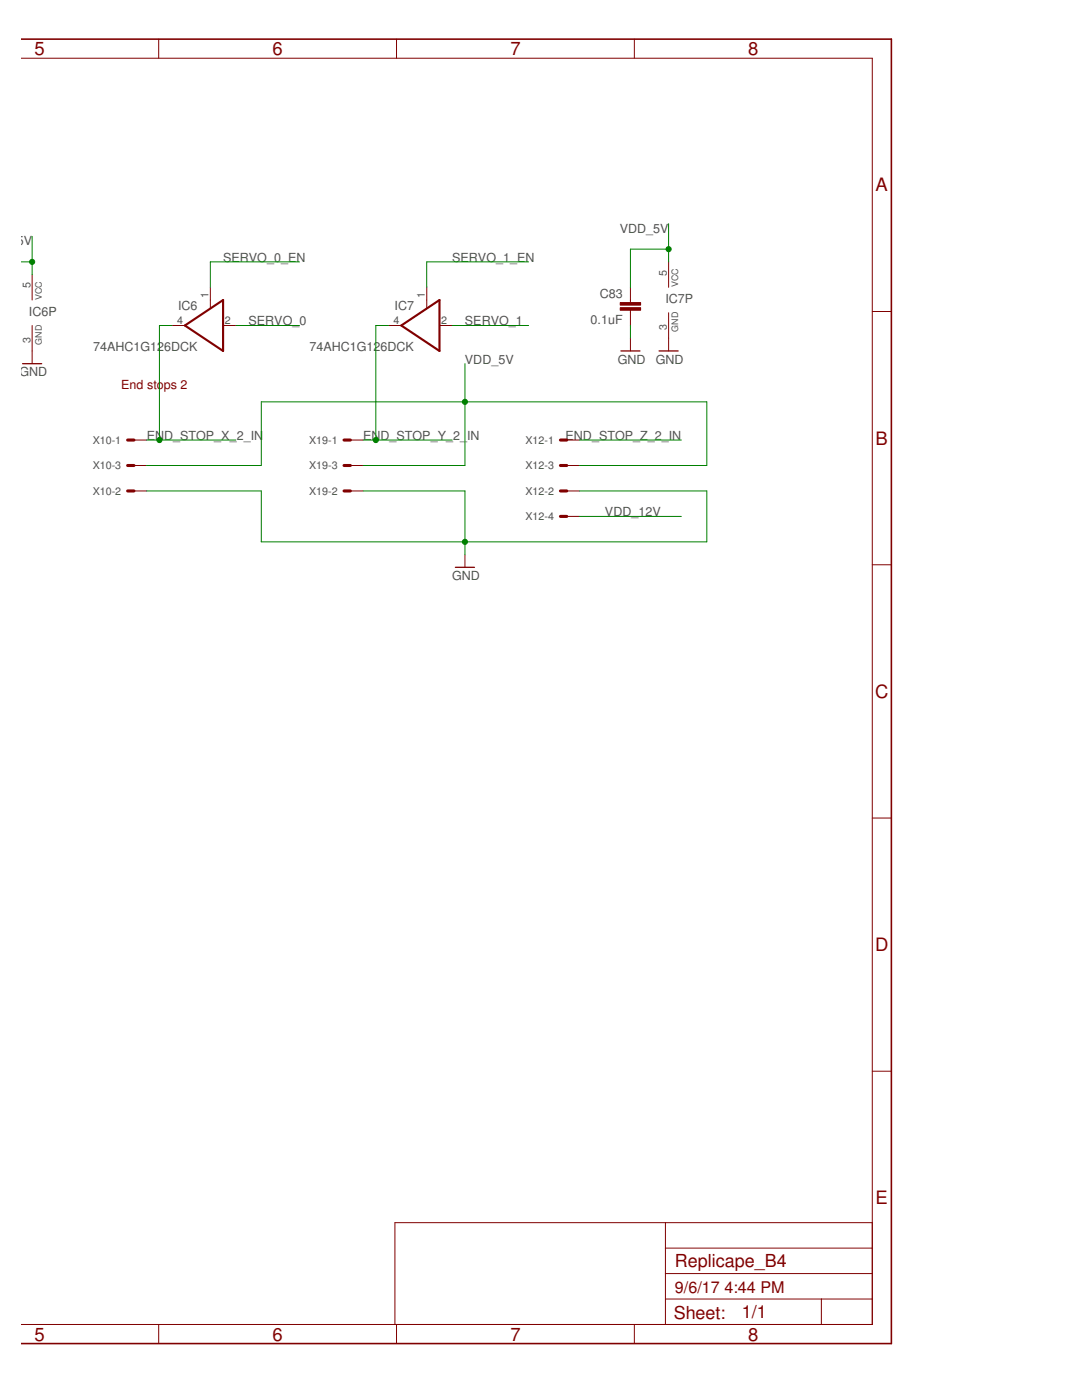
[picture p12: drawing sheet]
<svg xmlns="http://www.w3.org/2000/svg" width="216mm" height="279mm" viewBox="0 0 216 279" stroke-linecap="round" stroke-linejoin="round" font-family="sans-serif">
<path d="M4.5 72.6h3.8M123.9 70h3.8M131.5 70h3.8M90.9 113.2h3.8" fill="none" stroke="#800000" stroke-width=".25"/>
<g fill="none" stroke="#800000" stroke-width=".2">
<path d="M4.1 11.6h170v252.7h-170M31.7 7.8v3.8M79.1 7.8v3.8M126.6 7.8v3.8M6.4 54.8v5.1M42 57.3v4.1M85.2 57.3v4.1M125.8 57.3v3.1M133.4 52.3v5M6.4 65v7.6M34.4 65h2.5M44.5 65h2.6"/>
<path d="M77.5 65h2.6M87.7 65h2.5M125.8 61.9v3.1M125.8 67.5v2.5M133.4 62.4v7.6M174.1 62.2h3.8M26.7 87.8h2.6M26.7 98h2.6M26.7 92.9h2.6M69.9 87.8h2.6M69.9 98h2.6M69.9 92.9h2.6"/>
<path d="M113.1 87.8h2.5M113.1 98h2.5M113.1 92.9h2.5M92.8 110.7v2.5M113.1 103.1h2.5M174.1 112.7h3.8M174.1 163.3h3.8M174.1 213.8h3.8M132.8 259.2h41.3M132.8 244v20.3M132.8 254.2h41.3M132.8 249.1h41.3"/>
<path d="M163.9 259.2v5.1M174.1 244h-95.3v20.3M31.7 264.3v3.8M79.1 264.3v3.8M126.6 264.3v3.8"/>
</g>
<path d="M25.5 87.8h1.2M25.5 98h1.2M25.5 92.9h1.2M68.6 87.8h1.3M68.6 98h1.3M68.6 92.9h1.3M111.8 87.8h1.3M111.8 98h1.3M111.8 92.9h1.3M111.8 103.1h1.3" fill="none" stroke="#800000" stroke-width=".61"/>
<path d="M4.1 7.8h173.8v260.3h-173.8" fill="none" stroke="#800000" stroke-width=".32"/>
<path d="M36.9 65l7.6-5.1v10.1zM80.1 65l7.6-5.1v10.1z" fill="none" stroke="#800000" stroke-width=".42"/>
<g fill="#800000" stroke="#800000" stroke-width=".2">
<path d="M123.8 61.4h4v.5h-4z"/>
<path d="M123.8 60.4h4v.5h-4z"/>
</g>
<g fill="none" stroke="#008000" stroke-width=".2">
<path d="M4.1 52.3h2.3M6.4 47.2v7.6M59.8 52.3h-17.8v5M105.5 52.3h-20.3v5M133.4 49.7h-7.6v7.6M133.4 44.6v7.7M34.4 65h-2.6v22.8M47.1 65h12.7M77.5 65h-2.5v22.8M90.2 65h15.3M92.8 72.6v20.3h-20.3M125.8 65v2.5"/>
<path d="M29.3 92.9h22.8v-12.7h88.9v12.7h-25.4M29.3 98h22.8v10.1h88.9v-10.1h-25.4M29.3 87.8h17.8M72.5 98h20.3v12.7M72.5 87.8h17.7M115.6 87.8h20.4M115.6 103.1h20.4"/>
</g>
<g fill="#008000" stroke="#008000" stroke-width=".2">
<circle cx="92.8" cy="108.1" r=".51"/>
<circle cx="92.8" cy="80.2" r=".51"/>
<circle cx="6.4" cy="52.3" r=".51"/>
<circle cx="133.4" cy="49.7" r=".51"/>
<circle cx="31.8" cy="87.8" r=".51"/>
<circle cx="75" cy="87.8" r=".51"/>
</g>
<g font-size="3.7" fill="#800000">
<text x="6.9" y="11">5</text>
<text x="54.4" y="11">6</text>
<text x="101.8" y="11">7</text>
<text x="149.3" y="11">8</text>
<text x="174.7" y="38.2">A</text>
<text x="174.7" y="88.7">B</text>
<text x="174.6" y="139.3">C</text>
<text x="174.6" y="189.8">D</text>
<text x="174.7" y="240.4">E</text>
<text x="6.9" y="267.5">5</text>
<text x="54.4" y="267.5">6</text>
<text x="101.8" y="267.5">7</text>
<text x="149.3" y="267.5">8</text>
</g>
<g font-size="3.6" fill="#800000">
<text x="134.7" y="252.9">Replicape_B4</text>
<text x="134.4" y="263.2">Sheet:</text>
<text x="148" y="263.1">1/1</text>
</g>
<g font-size="3.2" fill="#800000">
<text x="134.7" y="258">9/6/17</text>
<text x="144.5" y="258">4:44 PM</text>
</g>
<g font-size="2.5" fill="#505050">
<text x="123.7" y="46.4">VDD_5V</text>
<text x=".2" y="49">D_5V</text>
<text x="44.5" y="52.3">SERVO_0_EN</text>
<text x="90.2" y="52.3">SERVO_1_EN</text>
<text x="119.7" y="59.5">C83</text>
<text x="5.8" y="63.1">IC6P</text>
<text x="35.5" y="61.8">IC6</text>
<text x="49.6" y="65">SERVO_0</text>
<text x="78.7" y="61.8">IC7</text>
<text x="92.8" y="65">SERVO_1</text>
<text x="117.9" y="64.6">0.1uF</text>
<text x="132.8" y="60.5">IC7P</text>
<text x="18.6" y="70">74AHC1G126DCK</text>
<text x="61.7" y="70">74AHC1G126DCK</text>
<text x="3.9" y="75.1">GND</text>
<text x="92.8" y="72.6">VDD_5V</text>
<text x="123.3" y="72.6">GND</text>
<text x="130.9" y="72.6">GND</text>
<text x="29.3" y="87.8">END_STOP_X_2_IN</text>
<text x="72.5" y="87.8">END_STOP_Y_2_</text>
<text x="93.2" y="87.8">IN</text>
<text x="112.9" y="87.8">END_STOP_Z_2_IN</text>
<text x="120.7" y="103.1">VDD_12V</text>
<text x="90.2" y="115.8">GND</text>
</g>
<text font-size="2.5" fill="#800000" x="24.2" y="77.7">End stops 2</text>
<g font-size="2.1" fill="#505050">
<text x="6.1" y="57.5" transform="rotate(-90 6.1 57.5)">5</text>
<text x="41.6" y="59.5" transform="rotate(-90 41.6 59.5)">1</text>
<text x="84.8" y="59.5" transform="rotate(-90 84.8 59.5)">1</text>
<text x="133.1" y="55" transform="rotate(-90 133.1 55)">5</text>
<text x="35.4" y="64.6">4</text>
<text x="44.9" y="64.6">2</text>
<text x="78.5" y="64.6">4</text>
<text x="88" y="64.6">2</text>
<text x="133.1" y="65.9" transform="rotate(-90 133.1 65.9)">3</text>
<text x="6.1" y="68.5" transform="rotate(-90 6.1 68.5)">3</text>
<text x="18.5" y="88.6">X10-1</text>
<text x="61.7" y="88.6">X19-1</text>
<text x="104.9" y="88.6">X12-1</text>
<text x="18.5" y="93.7">X10-3</text>
<text x="61.7" y="93.7">X19-3</text>
<text x="104.9" y="93.7">X12-3</text>
<text x="18.5" y="98.7">X10-2</text>
<text x="61.7" y="98.7">X19-2</text>
<text x="104.9" y="98.7">X12-2</text>
<text x="104.9" y="103.8">X12-4</text>
</g>
<g font-size="1.8" fill="#505050">
<text x="8.3" y="59.9" transform="rotate(-90 8.3 59.9)">VCC</text>
<text x="135.3" y="57.3" transform="rotate(-90 135.3 57.3)">VCC</text>
<text x="8.3" y="68.8" transform="rotate(-90 8.3 68.8)">GND</text>
<text x="135.3" y="66.2" transform="rotate(-90 135.3 66.2)">GND</text>
</g>
</svg>
